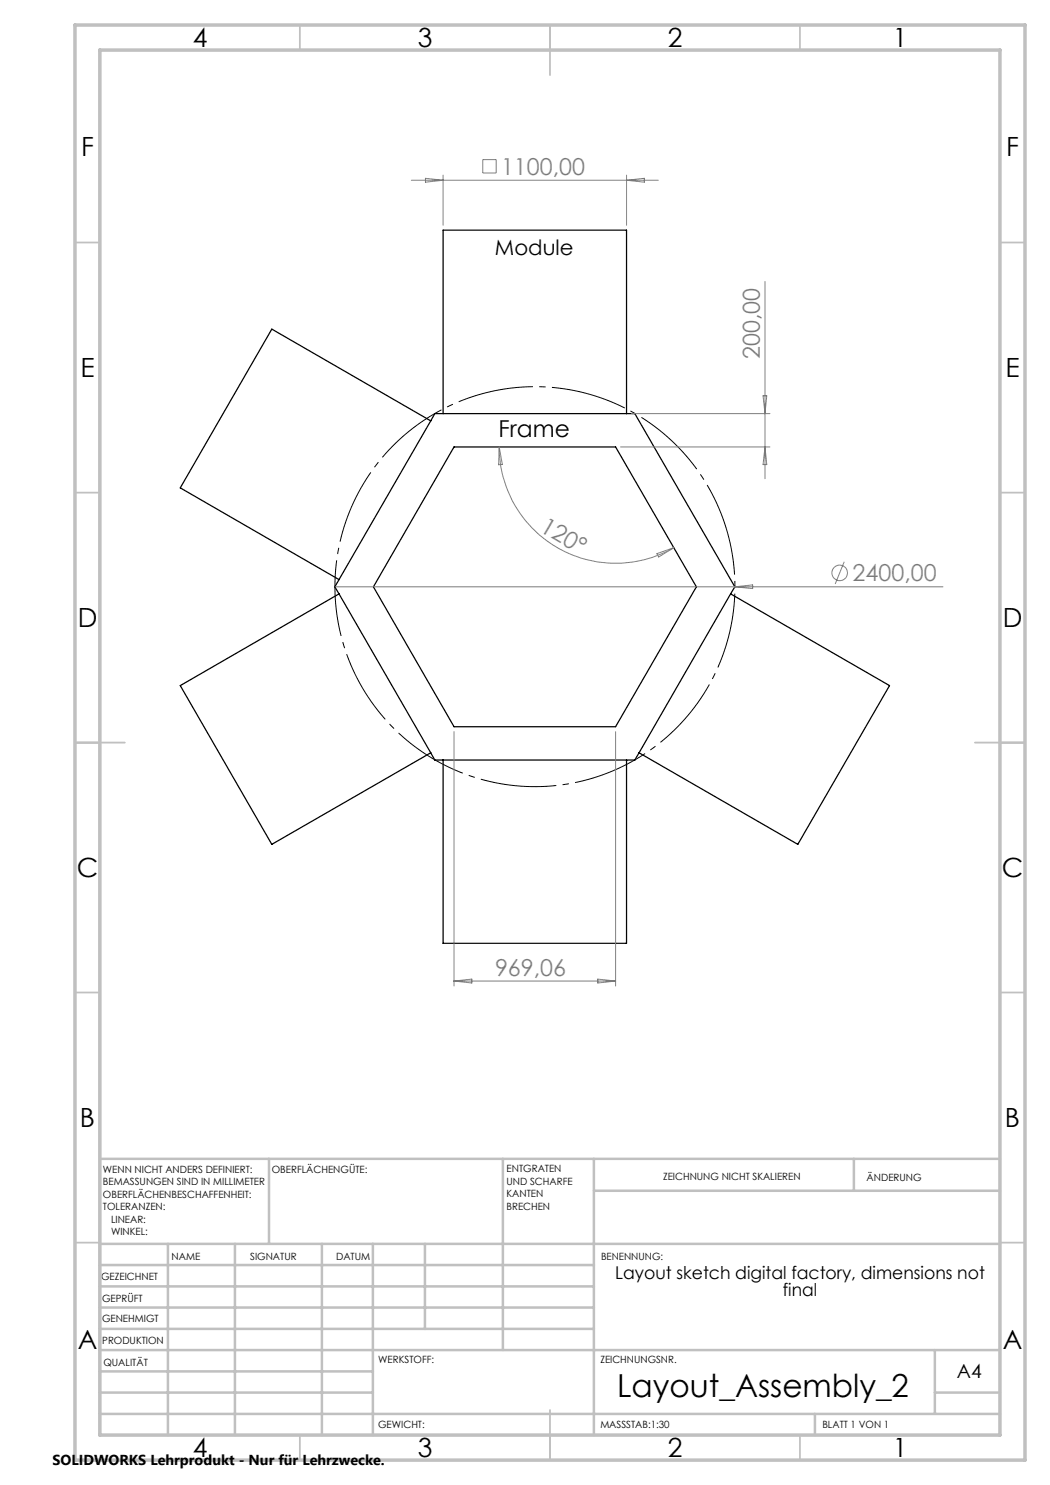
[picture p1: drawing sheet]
<svg xmlns="http://www.w3.org/2000/svg" width="210mm" height="297mm" viewBox="0 0 210 297" stroke-linecap="round" stroke-linejoin="round" font-family="sans-serif">
<path d="M86.1 84.2l.9-1.5h40l20 34.7-.9 1.4M86.1 84.2l-31.7-18.4-18.3 31.8 31.7 18.3M86.1 84.2l-18.3 31.7M88.6 82.7v-36.7h36.7v36.7M90.8 89.4h32.3l16.2 28-16.2 27.9h-32.3l-16.1-27.9zM67.8 118.8l-31.7 18.3 18.3 31.8 31.7-18.3M67.8 118.8l18.3 31.8M67.8 115.9l-.8 1.5 .8 1.4M146.1 118.8l31.8 18.3-18.3 31.8-31.8-18.3M146.1 118.8l-18.3 31.8M86.1 150.6l.9 1.4h40l.8-1.4M88.6 152v36.7h36.7v-36.7" fill="none" stroke="#000" stroke-width=".25"/>
<g fill="none" stroke="#808080" stroke-width=".2">
<path d="M82.3 36.1h49.4M85.1 35.7l3.5 .4-3.5 .3zM88.6 35v10M96.6 31.9h2.6v2.7h-2.6zM125.3 35v10M125.3 36.1l3.6-.4v.7zM153 56.3v39.4M152.6 79.2h.8l-.4 3.5zM99.8 89.4a23.3 23.3 0 0 0 35 20.1M99.8 89.4l.7 3.5-.8 .1zM124.1 89.4h29.9M126.3 82.7h27.7"/>
<path d="M153 89.4l.4 3.5h-.8zM67 117.4h121.6M131.4 110.7l3.4-1.2-3.1 1.9zM147 117.4l3.5-.4v.7zM168.8 112.4l-1.8 4.4M90.8 146.3v50.9M123.1 146.3v50.9M90.8 196.2h32.3M90.8 196.2l3.6-.4v.8zM119.6 195.8l3.5 .4-3.5 .4z"/>
<circle cx="168" cy="114.6" r="1.55"/>
</g>
<path d="M145.2 105.6a40 40 0 0 0-67-16.1 40 40 0 0 0 18.4 66.5 40 40 0 0 0 49.2-48.3l-.6-2.1" fill="none" stroke="#000" stroke-width=".2" stroke-dasharray="15.2 1.3 1.3 1.3" stroke-dashoffset="5.8" stroke-linecap="butt"/>
<g fill="none" stroke="#c0c0c0" stroke-width=".35">
<path d="M60 5v5M110 5v10M160 5v5M15 48.5h5M200 48.5h5M15 98.5h5M200 98.5h5M15 148.5h10M195 148.5h10M15 198.5h5M200 198.5h5M15 248.5h5"/>
<path d="M200 248.5h5M60 287v5M110 282v10M160 287v5"/>
</g>
<g fill="none" stroke="#c0c0c0" stroke-width=".5">
<path d="M53.8 231.8v17M100.6 231.8v38.2M118.8 231.8v55.2M118.8 238.2h81.2M170.8 231.8v6.4M200 231.8h-180v55.2M20 248.8h180M20 257.3h98.8M20 253h98.8M33.6 248.8v38.2M47 248.8v38.2M64.4 248.8v38.2"/>
<path d="M74.6 248.8v38.2M85 248.8v17M20 265.8h98.8M20 261.5h98.8M20 278.5h54.6M20 274.3h54.6M20 270h180M187 278.5h13M187 270v12.8M20 282.8h180M163 282.8v4.2"/>
</g>
<path d="M15 5h190v287h-190zM20 10h180v277h-180z" fill="none" stroke="#c0c0c0" stroke-width=".7"/>
<text font-size="6.3" x="123.4" y="279.3">Layout_Assembly_2</text>
<g font-size="5.3">
<text x="38.5" y="9.5">4</text>
<text x="83.5" y="9.5">3</text>
<text x="133.6" y="9.5">2</text>
<text x="178.6" y="9.5">1</text>
<text x="16.2" y="31.2">F</text>
<text x="201.2" y="31.2">F</text>
<text x="16.1" y="75.5">E</text>
<text x="201.1" y="75.5">E</text>
<text x="15.5" y="125.5">D</text>
<text x="200.5" y="125.5">D</text>
<text x="15.4" y="175.5">C</text>
<text x="200.4" y="175.5">C</text>
<text x="16" y="225.5">B</text>
<text x="201" y="225.5">B</text>
<text x="15.5" y="269.7">A</text>
<text x="200.5" y="269.7">A</text>
<text x="38.5" y="291.5">4</text>
<text x="83.5" y="291.5">3</text>
<text x="133.6" y="291.5">2</text>
<text x="178.6" y="291.5">1</text>
</g>
<g font-size="4.7" fill="#808080">
<text x="100.2" y="35">1100,00</text>
<text x="152" y="71.8" transform="rotate(-90 152 71.8)">200,00</text>
<text x="107.8" y="106.2" transform="rotate(30 107.8 106.2)">120°</text>
<text x="170.5" y="116.3">2400,00</text>
<text x="99" y="195.2">969,06</text>
</g>
<text font-size="4.7" x="99.7" y="87.4">Frame</text>
<text font-size="4.2" x="99" y="51">Module</text>
<text font-size="3.9" x="191.4" y="275.6">A4</text>
<g font-size="3.5">
<text x="123" y="255.8">Layout sketch digital factory, dimensions not</text>
<text x="156.6" y="259.3">final</text>
</g>
<text font-size="2.9" x="10.5" y="292.9">SOLIDWORKS Lehrprodukt - Nur für Lehrzwecke.</text>
<g font-size="2">
<text x="20.6" y="234.6">WENN NICHT ANDERS DEFINIERT:</text>
<text x="20.6" y="237.1">BEMASSUNGEN SIND IN MILLIMETER</text>
<text x="20.6" y="239.6">OBERFLÄCHENBESCHAFFENHEIT:</text>
<text x="54.4" y="234.6">OBERFLÄCHENGÜTE:</text>
<text x="101.3" y="234.5">ENTGRATEN</text>
<text x="101.3" y="237">UND SCHARFE</text>
<text x="101.3" y="239.5">KANTEN</text>
<text x="132.6" y="236">ZEICHNUNG NICHT SKALIEREN</text>
<text x="173.3" y="236.2">ÄNDERUNG</text>
<text x="20.6" y="242.1">TOLERANZEN:</text>
<text x="22.2" y="244.6">LINEAR:</text>
<text x="101.3" y="242">BRECHEN</text>
<text x="22.2" y="247.1">WINKEL:</text>
<text x="34.3" y="252">NAME</text>
<text x="50" y="251.9">SIGNATUR</text>
<text x="67.2" y="251.9">DATUM</text>
<text x="120.2" y="251.9">BENENNUNG:</text>
<text x="20.2" y="256.1">GEZEICHNET</text>
<text x="20.4" y="260.3">GEPRÜFT</text>
<text x="20.4" y="264.4">GENEHMIGT</text>
<text x="20.5" y="268.8">PRODUKTION</text>
<text x="20.7" y="273.1">QUALITÄT</text>
<text x="75.6" y="272.5">WERKSTOFF:</text>
<text x="120.1" y="272.5">ZEICHNUNGSNR.</text>
<text x="75.6" y="285.5">GEWICHT:</text>
<text x="120.1" y="285.6">MASSSTAB:1:30</text>
<text x="164.5" y="285.6">BLATT 1 VON 1</text>
</g>
</svg>
